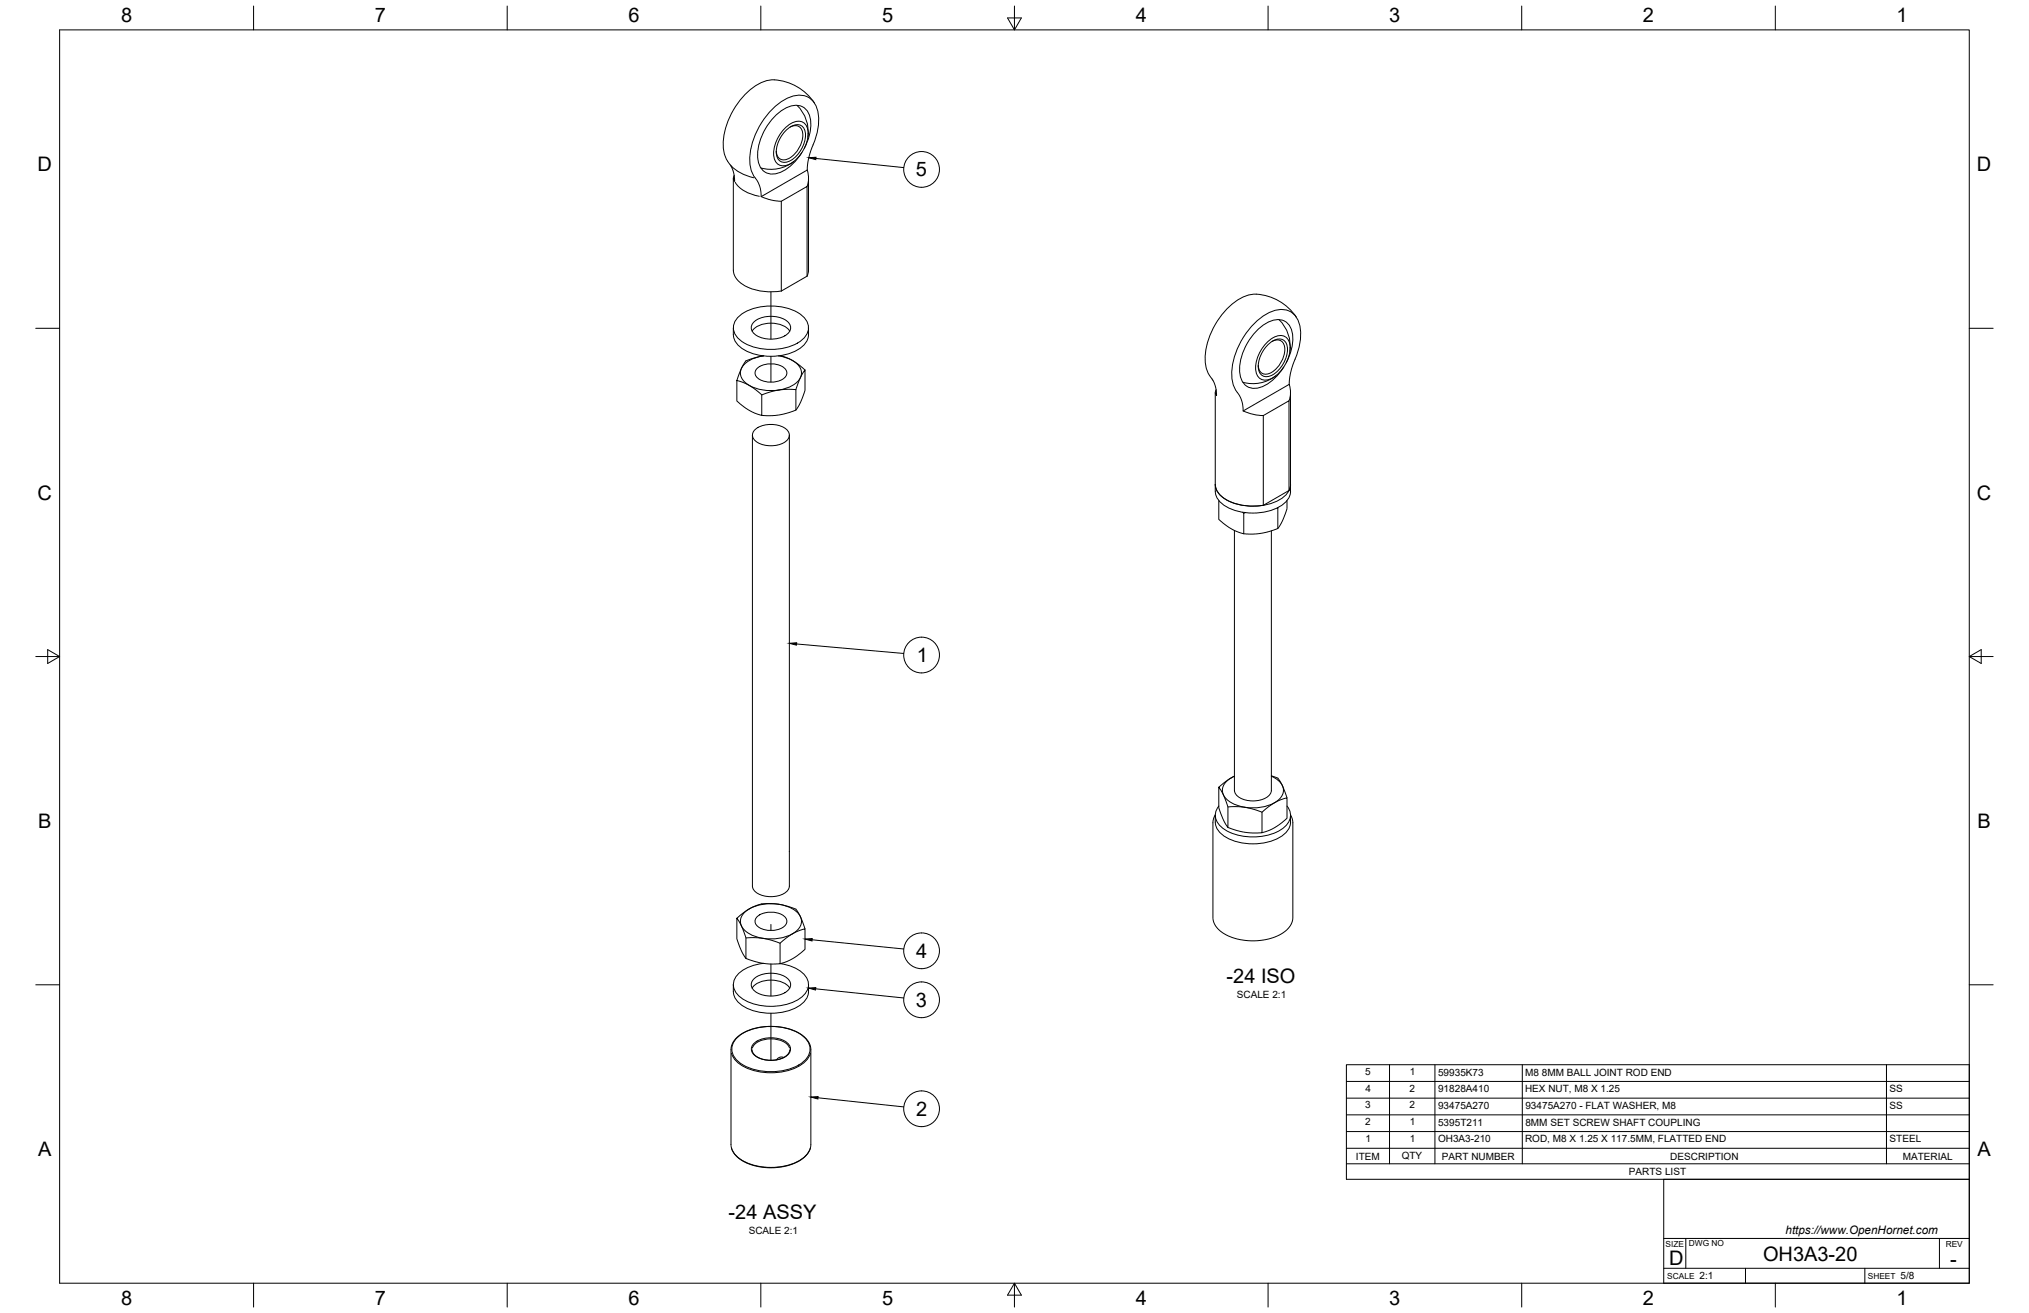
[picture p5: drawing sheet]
<svg xmlns="http://www.w3.org/2000/svg" width="864mm" height="559mm" viewBox="0 0 864 559" stroke-linecap="round" stroke-linejoin="round" font-family="sans-serif">
<!-- layer: Visible -->
<g fill="none" stroke="#000" stroke-width=".43">
<path d="M333.8 54.9a7.5 7.5 0 0 1 7.6-3 6.1 6.1 0 0 1 2.3 7.3 15.1 15.1 0 0 1-9.2 11.2 4.3 4.3 0 0 1-5.2-5.1 16.2 16.2 0 0 1 4.5-10.4zM334.2 55.9a5.9 5.9 0 0 1 7.1-2.2 7.7 7.7 0 0 1 .3 8.9 10.6 10.6 0 0 1-7.6 6.5 3.7 3.7 0 0 1-3.6-4.4 13.7 13.7 0 0 1 3.8-8.8zM336.3 54.1a3.4 3.4 0 0 1 3.9-.1 3.4 3.4 0 0 1 1.5 3.6 11.8 11.8 0 0 1-7.3 10.4 3.3 3.3 0 0 1-4-3.7M339.2 44.8a15.9 15.9 0 0 1 4.7 13.5M346.6 43.8a21.6 21.6 0 0 0-19.3-9.7 26 26 0 0 0-16.1 14.4 24 24 0 0 0-2.6 18l1.1 2.1M309.7 68.6l2.1 3.5 .7 2.5 .2 2.6M312.1 75.9v39.1M312.5 74.6l-.4 1.4 .6 1.1M337.9 68.7a15.9 15.9 0 0 1-14.1 2.8M342.3 63.2a18.2 18.2 0 0 0 2-14.6 6.4 6.4 0 0 0-9.5-2.8 24 24 0 0 0-12.1 22.7 6.3 6.3 0 0 0 9.3 4.9 20.8 20.8 0 0 0 9.3-8.4M343.6 72.4l.5-4.6 1.5-5.1a25.1 25.1 0 0 0 2.2-16.5 8 8 0 0 0-11.5-4.9 31.1 31.1 0 0 0-16.8 22.6 15 15 0 0 0 2 11.9M343.6 72.4l-19.6 11.3-.6-4.3-1.9-3.6"/>
<path d="M343.6 72.4a10.8 10.8 0 0 1-.1 6.9M344.1 75.9v39.1M324 83.7a21.1 21.1 0 0 0 8.6 2M332.5 85.7l11-6.3v38.1l-11 6.4M332.5 85.7v38.2M312.1 115a8.9 8.9 0 0 0 6.4 7.3 25.8 25.8 0 0 0 14.1 1.5M344.1 115l-.6 2.5M312.1 139.5a9.1 9.1 0 0 0 6.6 10.4 24.5 24.5 0 0 0 22.3-2l.9-.8a7.9 7.9 0 0 0 2.2-7.6M314.5 134.6a23.8 23.8 0 0 1 24.9-1.7 7.2 7.2 0 0 1 4.3 8.6 14.3 14.3 0 0 1-11.5 6.9 22.5 22.5 0 0 1-17.7-4.1 6.1 6.1 0 0 1 0-9.7zM320.6 137.3a11.8 11.8 0 0 1 15 0 3.5 3.5 0 0 1-1.5 5.6 12.3 12.3 0 0 1-13.5-1.2 3.1 3.1 0 0 1 0-4.4zM544.4 136a15.9 15.9 0 0 1 4.6 13.5M551.8 135a21.5 21.5 0 0 0-19.4-9.7 26 26 0 0 0-16.1 14.5 24 24 0 0 0-2.6 17.9l2.2 3.6"/>
<path d="M320.1 140.9a11.1 11.1 0 0 1 12.1-2.7l2.4 1.1 1.5 1.6M322.6 156.5a9.8 9.8 0 0 1 11.7 .6 3.1 3.1 0 0 1-2.2 4.8 9.8 9.8 0 0 1-10.1-1.5 2.59 2.59 0 0 1 .6-3.9zM331.3 151.5l.9 .1a12 12 0 0 1 8.5 5.2 5.8 5.8 0 0 1-3.8 7.5 19.6 19.6 0 0 1-19.7-1.5 5.3 5.3 0 0 1 1.3-9.1 17 17 0 0 1 6.5-2.2l-5 1.2a6 6 0 0 0-4.8 4.9l-1.6 4.3v8.8l5 3.8 2.5 1.3 3.1 1v-8.7l-5.6-4.2-5-2M332.1 151.4l5.2 2 5.3 4.1M538.9 146.1a7.5 7.5 0 0 1 7.7-3 6.1 6.1 0 0 1 2.3 7.3 15.1 15.1 0 0 1-9.3 11.2 4.3 4.3 0 0 1-5.2-5.1 16.2 16.2 0 0 1 4.5-10.4zM539.3 147.1a5.9 5.9 0 0 1 7.2-2.2 7.7 7.7 0 0 1 .2 8.9 10.6 10.6 0 0 1-7.5 6.5 3.7 3.7 0 0 1-3.7-4.4 13.7 13.7 0 0 1 3.8-8.8zM541.5 145.3a3.4 3.4 0 0 1 3.9-.1 3.4 3.4 0 0 1 1.5 3.6 11.8 11.8 0 0 1-7.4 10.4 3.3 3.3 0 0 1-4-3.7M543 160a15.9 15.9 0 0 1-14 2.7M547.5 154.4a18.2 18.2 0 0 0 2-14.6 6.4 6.4 0 0 0-9.5-2.8 24 24 0 0 0-12.2 22.7 6.3 6.3 0 0 0 9.4 4.9 20.8 20.8 0 0 0 9.2-8.4M551.2 152.8a20.1 20.1 0 0 0 .7-17.6 8.1 8.1 0 0 0-10.4-2.7 31.1 31.1 0 0 0-16.9 22.6 15 15 0 0 0 3.1 13.5l1.2 3.4 .2 2.9 19.6-11.3M551.2 152.9l-2 6.1-.5 4.6M324.2 168.1l7.3-2.1 4.3-.3 3 .1v8.7l-6.9 2.1-3.4 .3-4.3-.1"/>
<path d="M338.8 165.8l1.9-5.1 1.9-3.2v8.7l-1.8 4.9-2 3.4M515.9 161.3l1.4 3.2 .5 3.8-.5-1.1 .3-1.3M517.2 167.1l.1 42a9.8 9.8 0 0 0 7.9 8 24.3 24.3 0 0 0 21-2.5l.9-.8a6.7 6.7 0 0 0 2.2-4.7v-42M529.1 174.9a21.1 21.1 0 0 0 8.6 2M537.7 176.9l10.9-6.3v38.1M537.7 176.9v38.2M548.7 163.6a10.8 10.8 0 0 1 0 6.9M320.3 185.2v191.9a5.6 5.6 0 0 0 5.3 4.3 10 10 0 0 0 10-2.8l.4-1.5v-191.9M321.1 183.1a11.1 11.1 0 0 1 14 0 3.3 3.3 0 0 1-1.4 5.3 11.5 11.5 0 0 1-12.6-1.2 2.9 2.9 0 0 1 0-4.1zM518.8 213v8l4.9 3.9 2.5 1.2 3.2 1.1v-8.7l-.5-.5M530.1 218.2l-.7 .3M543.6 216.2h.3v8.7l-3.8 1.4-3.5 .7-3.4 .3-3.8-.1"/>
<path d="M543.9 216v.2M547.8 213l-.1 3.8-2 5.1-1.8 3M548.6 208.7l-10.9 6.4M548.7 208.7l.6-2.5a9.8 9.8 0 0 1-7.9 8 24.3 24.3 0 0 1-21-2.6l-.9-.8a6.7 6.7 0 0 1-2.2-4.6 8.9 8.9 0 0 0 6.4 7.4 25.9 25.9 0 0 0 14 1.5M525.4 225.8v110.5M541.1 225.9v110.4M541.1 330.2l.7 .2a6.1 6.1 0 0 1 4.4 4.8l1.6 4.3M541.2 330.4a6.6 6.6 0 0 1 4.9 7.1 11.5 11.5 0 0 1-10 6.2 17.1 17.1 0 0 1-14.5-4.1 5.1 5.1 0 0 1 1.6-8l2.2-1.3-3.5 2.2-3.1 2.5v8.8l2 5.3 1.8 3v-8.7l-2-5.3-1.8-3.1M517.2 347a9.1 9.1 0 0 0 6.6 10.4 24.6 24.6 0 0 0 22.4-2l.9-.8a7.9 7.9 0 0 0 2.2-7.6M517.2 346.8l-.9 3.2v40.5a10 10 0 0 0 7.6 8.3l4.1 1.1 3.2 .4h4.1l3.3-.4 3.4-.9 2.6-1.1 2.5-1.6 1.7-1.7a6.7 6.7 0 0 0 1.5-4.1v-40.5l-1-3.2M518.8 343a6.3 6.3 0 0 0 2.1 9.8 24 24 0 0 0 25.7-.7 6.1 6.1 0 0 0 1.2-9.1M522.6 343.4l4.3-.1 3.4 .4 6.8 2v8.7l-3.8 .1-3.4-.3-7.3-2.1"/>
<path d="M537.1 345.7l5.4-4 5.3-2.2v8.8l-5.3 4-5.4 2.1M336 362.4h.1M313.6 390.8l2 3.3 1.9 5.1v8.7l-2.1-3.5-1.8-4.9v-8.7l5.3-4 5.3-2.1 6.9 .1 5.2 1.2a6 6 0 0 1 4.7 4.9l1.6 4.4M317.2 388a19 19 0 0 1 22 .2 5.2 5.2 0 0 1-.9 8.6 19.3 19.3 0 0 1-21.3-.8 5 5 0 0 1 .2-8zM317.5 399.2l3.4-.2 3.9 .4 7.2 2v8.7l-4.3 .2-3.4-.4-6.8-2M322.6 389.9a9.8 9.8 0 0 1 11.7 .6 3.1 3.1 0 0 1-2.2 4.8 9.8 9.8 0 0 1-10.1-1.6 2.59 2.59 0 0 1 .6-3.8zM312.1 419.1a9.1 9.1 0 0 0 6.6 10.3 24.5 24.5 0 0 0 22.3-2l.9-.7a8 8 0 0 0 2.2-7.6M320.6 416.9a11.8 11.8 0 0 1 15 0 3.5 3.5 0 0 1-1.5 5.6 12.3 12.3 0 0 1-13.5-1.3 3.1 3.1 0 0 1 0-4.3zM325 410a15.1 15.1 0 0 0-12.4 6.9 7.2 7.2 0 0 0 4.6 8.9 24.5 24.5 0 0 0 23.5-1.1 6.5 6.5 0 0 0-.2-11.5l-3.7-1.9-4.6-1.2M332 401.4l5.6-4.2 5-1.9v8.7l-5.3 4-5.3 2.1M320.1 420.5a11.1 11.1 0 0 1 12.1-2.8l2.4 1.2 1.5 1.6M313.2 442l2.4-2 4.2-1.9 4.2-1 5-.3 4.8 .6 3.7 1 3.2 1.6 2.9 2.7a6.7 6.7 0 0 1 1.5 4.1v40.2a10 10 0 0 1-7.6 8.3l-3.3 1-4 .6h-4.1l-3.3-.4-3.4-.9-2.6-1.1-2.5-1.7-1.7-1.6a6.7 6.7 0 0 1-1.5-4.2v-40.2a7 7 0 0 1 2.1-4.8z"/>
<path d="M320.1 446.8l.6 1.6 1.7 1.5 2.6 1 2.5 .3 3.4-.2 2.8-1 1.9-1.6 .5-1.6M333.5 450v.1M333.5 450l-1.5-.1-1.5 1.1"/>
</g>
<!-- layer: Visible Narrow -->
<path d="M311.1 70.5a18.5 18.5 0 0 0 9.7 5.2M312.9 77.6a14.4 14.4 0 0 0 10.3 5.9M525.4 336.3a5.6 5.6 0 0 0 5.4 4.3 9.9 9.9 0 0 0 9.9-2.8l.4-1.5M311.3 448.3a12.9 12.9 0 0 0 10.1 7.5 24.8 24.8 0 0 0 21.1-3.8l1.5-1.8 .9-1.9M314 441.4a24.3 24.3 0 0 1 28.3 0 6.6 6.6 0 0 1-1.1 11 25.2 25.2 0 0 1-26.1 0 6.6 6.6 0 0 1-1.1-11zM320.2 446a7.9 7.9 0 0 1 7.9-3.9 7.9 7.9 0 0 1 7.9 3.9M320.7 444.3a11.8 11.8 0 0 1 14.9 0 3.5 3.5 0 0 1-1.6 5.6 12.3 12.3 0 0 1-13.3-1.3 3.1 3.1 0 0 1 0-4.3zM311.3 488.6a12.9 12.9 0 0 0 10.1 7.4 24.8 24.8 0 0 0 21.1-3.7l1.5-1.8 .9-1.9" fill="none" stroke="#000" stroke-width=".43"/>
<!-- layer: Tweak Trail -->
<path d="M328.1 124.2v20.1M328.1 151.7v11M328.1 393.4v2.6M328.1 410.3v13.6M328.1 431.2v20" fill="none" stroke="#000" stroke-width=".43"/>
<!-- layer: Border -->
<g fill="none" stroke="#000" stroke-width=".43">
<path d="M25.4 12.7h812.8v533.4h-812.8zM107.9 2.6v10.1M215.9 2.6v10.1M323.8 2.6v10.1M428.8 7.6h5.9l-2.9 5.1zM431.8 2.6v10.1M539.7 2.6v10.1M647.7 2.6v10.1M755.6 2.6v10.1M15.2 139.7h10.2M838.2 139.7h10.1M15.2 279.4h10.2"/>
<path d="M20.3 276.5l5.1 2.9-5.1 3zM838.2 279.4l5.1-2.9v5.9zM838.2 279.4h10.1M15.2 419.1h10.2M838.2 419.1h10.1M107.9 546.1v10.2M215.9 546.1v10.2M323.8 546.1v10.2M431.8 546.1l2.9 5.1h-5.9zM431.8 546.1v10.2M539.7 546.1v10.2M647.7 546.1v10.2"/>
<path d="M755.6 546.1v10.2"/>
</g>
<!-- layer: Parts Lists -->
<path d="M573.1 453.1h265.1v48.8h-265.1zM591.4 453.1v42.2M610.7 453.1v42.2M647.9 453.1v42.2M802.9 453.1v42.2M573.1 474.5h265.1M573.1 467.4h265.1M573.1 460.2h265.1M573.1 495.3h265.1M573.1 488.7h265.1M573.1 481.6h265.1" fill="none" stroke="#000" stroke-width=".43"/>
<!-- layer: Balloons -->
<g fill="none" stroke="#000" stroke-width=".43">
<path d="M347.3 67.4l37.4 3.9M339 274.1l45.6 4M345.7 400l38.9 3.9M347.2 420.8l37.5 3.9M348.1 467.2l36.6 3.9"/>
<circle cx="392.2" cy="72.1" r="7.6"/>
<circle cx="392.2" cy="278.8" r="7.6"/>
<circle cx="392.2" cy="404.7" r="7.6"/>
<circle cx="392.2" cy="425.5" r="7.6"/>
<circle cx="392.2" cy="471.9" r="7.6"/>
</g>
<path d="M344.3 67.1l3-.2-.1 1zM336 273.8l3.1-.2-.1 1zM342.6 399.6l3.1-.1-.1 1zM344.1 420.5l3.1-.2-.1 1zM345.1 466.9l3.1-.2-.1 1z" fill="#000" stroke="#000" stroke-width=".43"/>
<!-- layer: Titleblock -->
<path d="M708.1 501.9h130.1v44.2h-130.1zM708.1 539.8h130.1M708.1 527.1h130.1M717.5 527.1v12.7M742.9 539.8v6.3M793.7 539.8v6.3M825.5 527.1v12.7" fill="none" stroke="#000" stroke-width=".43"/>
<g font-size="8.5">
<text x="51.6" y="9.4">8</text>
<text x="159.5" y="9.4">7</text>
<text x="267.5" y="9.4">6</text>
<text x="375.4" y="9.3">5</text>
<text x="483.4" y="9.4">4</text>
<text x="591.3" y="9.4">3</text>
<text x="699.3" y="9.4">2</text>
<text x="807.2" y="9.4">1</text>
<text x="16" y="72.9">D</text>
<text x="389.8" y="75.1">5</text>
<text x="841.4" y="72.9">D</text>
<text x="16" y="212.6">C</text>
<text x="841.4" y="212.6">C</text>
<text x="390.2" y="281.9">1</text>
<text x="16.2" y="352.3">B</text>
<text x="841.7" y="352.3">B</text>
<text x="390" y="407.7">4</text>
<text x="522.1" y="418.5">-24 ISO</text>
<text x="389.9" y="428.5">3</text>
<text x="390" y="475">2</text>
<text x="16.2" y="492">A</text>
<text x="841.7" y="492">A</text>
<text x="310.1" y="518.8">-24 ASSY</text>
<text x="710.4" y="538.4">D</text>
<text x="750.4" y="536.7">OH3A3-20</text>
<text x="830.1" y="538.8">-</text>
<text x="51.6" y="555.5">8</text>
<text x="159.5" y="555.5">7</text>
<text x="267.5" y="555.5">6</text>
<text x="375.4" y="555.4">5</text>
<text x="483.4" y="555.5">4</text>
<text x="591.3" y="555.5">3</text>
<text x="699.3" y="555.5">2</text>
<text x="807.2" y="555.5">1</text>
</g>
<text font-size="5" x="760" y="525.2">https://www.OpenHornet.com</text>
<g font-size="4.3">
<text x="526.4" y="424.7">SCALE 2:1</text>
<text x="581.1" y="457.5">5</text>
<text x="600.1" y="457.5">1</text>
<text x="612.1" y="457.7">59935K73</text>
<text x="649.1" y="457.8">M8 8MM BALL JOINT ROD END</text>
<text x="581.1" y="464.6">4</text>
<text x="599.9" y="464.6">2</text>
<text x="612.1" y="464.8">91828A410</text>
<text x="649.1" y="464.8">HEX NUT, M8 X 1.25</text>
<text x="804.3" y="464.9">SS</text>
<text x="581.1" y="471.7">3</text>
<text x="599.9" y="471.7">2</text>
<text x="612.1" y="472">93475A270</text>
<text x="649.3" y="472">93475A270 - FLAT WASHER, M8</text>
<text x="804.3" y="472">SS</text>
<text x="581.1" y="478.8">2</text>
<text x="600.1" y="478.8">1</text>
<text x="612.1" y="479.1">5395T211</text>
<text x="649.3" y="479.1">8MM SET SCREW SHAFT COUPLING</text>
<text x="581.2" y="485.9">1</text>
<text x="600.1" y="485.9">1</text>
<text x="612.1" y="486.2">OH3A3-210</text>
<text x="649.1" y="486.2">ROD, M8 X 1.25 X 117.5MM, FLATTED END</text>
<text x="804.3" y="486.2">STEEL</text>
<text x="577.1" y="493.5">ITEM</text>
<text x="596.6" y="493.4">QTY</text>
<text x="613.7" y="493.5">PART NUMBER</text>
<text x="710.9" y="493.5">DESCRIPTION</text>
<text x="809.8" y="493.5">MATERIAL</text>
<text x="693.3" y="500.1">PARTS LIST</text>
<text x="318.7" y="525">SCALE 2:1</text>
<text x="723.4" y="544.5">2:1</text>
<text x="809" y="544.5">5/8</text>
</g>
<g font-size="3.5">
<text x="708.9" y="530.9">SIZE</text>
<text x="718.9" y="530.5">DWG NO</text>
<text x="828.2" y="530.9">REV</text>
<text x="709.6" y="544.2">SCALE</text>
<text x="795" y="544.2">SHEET</text>
</g>
</svg>
